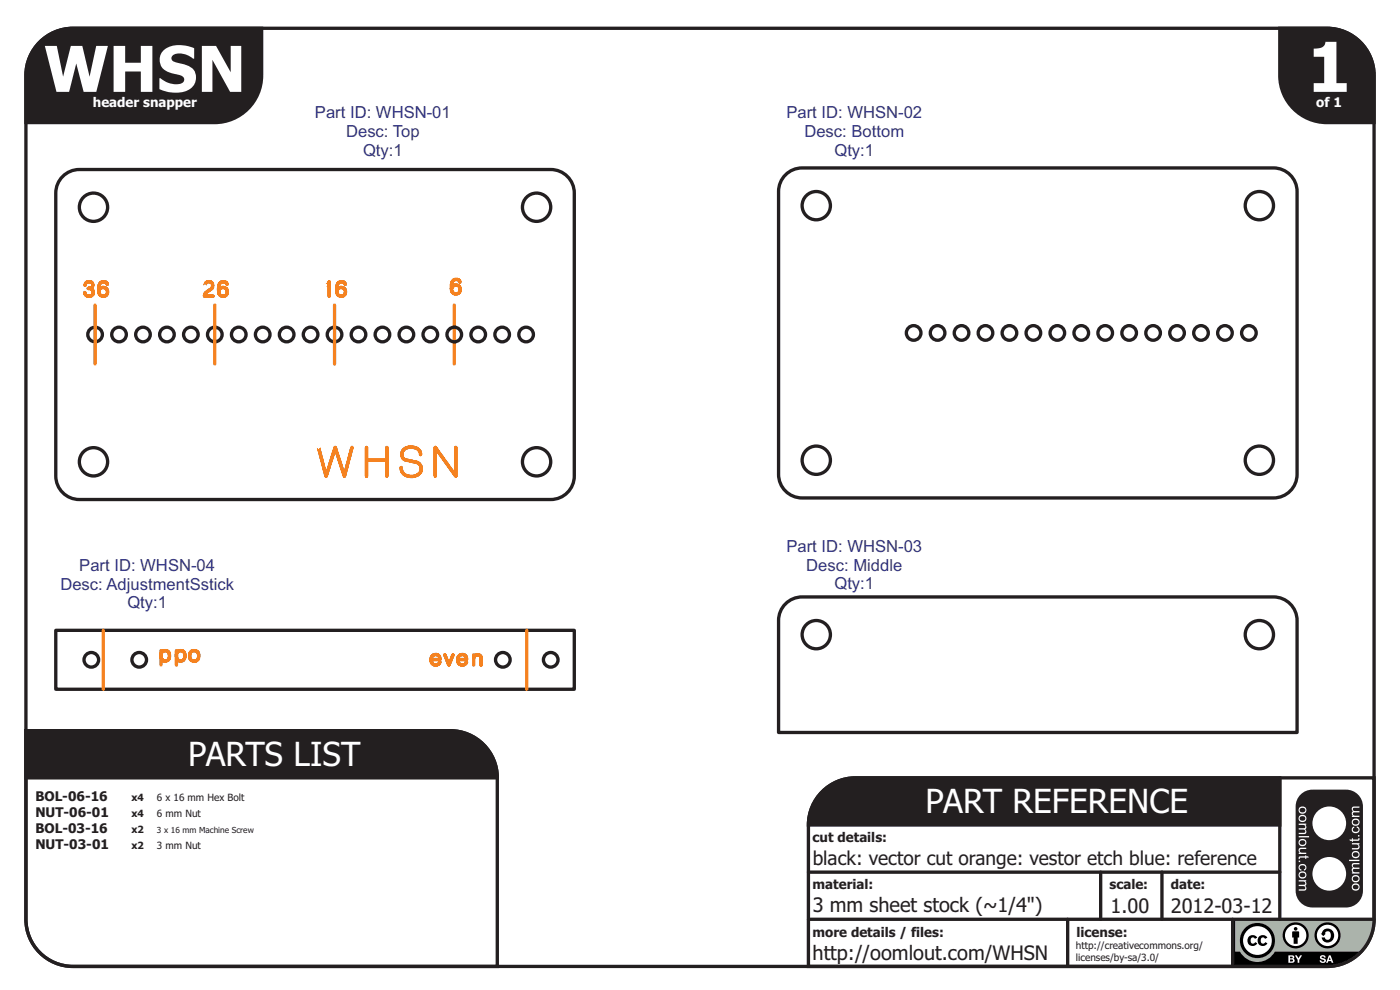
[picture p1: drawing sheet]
<svg xmlns="http://www.w3.org/2000/svg" width="297mm" height="210mm" viewBox="0 0 297 210" stroke-linecap="round" stroke-linejoin="round" font-family="sans-serif">
<path d="M174 168.4a10 10 0 0 1 7.5-3.4h90v10h-100a10 10 0 0 1 2.5-6.6z" fill-rule="evenodd" fill="#231f20" stroke="#231f20" stroke-width=".71" stroke-linecap="butt"/>
<path d="M174 168.4a10 10 0 0 1 7.5-3.4h110v30a10 10 0 0 1-10 10h-110v-30a10 10 0 0 1 2.5-6.6z" fill="none" stroke="#231f20" stroke-width=".71" stroke-linecap="butt"/>
<path d="M262 195.2l.6-.2 28.6 .1a2.71 2.71 0 0 1 0 2.3 10 10 0 0 1-7.1 7.3h-22.2z" fill-rule="evenodd" fill="#abb3ab"/>
<path d="M261.9 195.1l.4-.2h28.8l.4 .2-.1 1.6v-1.3l-.3-.3h-28.8l-.3 .3v6.5h1.1a4.2 4.2 0 0 0 7.4 0h18.3a10 10 0 0 1-5.6 3l-21.4-.1z" fill-rule="evenodd" fill="#000"/>
<circle cx="266.8" cy="199.5" r="3.2" fill="#fff"/>
<path d="M263 199.5a3.8 3.8 0 0 1 7.5 0 3.8 3.8 0 0 1-7.5 0zM263.7 199.5a3.1 3.1 0 0 0 6.1 0 3.1 3.1 0 0 0-6.1 0zM265 198.7l.7-.3a1.04 1.04 0 0 1 1 .5l-.5 .3-.2-.3a.63 .63 0 0 0-.7 .6 .63 .63 0 0 0 .7 .6l.3-.3 .4 .3a1.15 1.15 0 0 1-1.7 .3 1.15 1.15 0 0 1 0-1.7zM267.1 198.7l.8-.3a1.03 1.03 0 0 1 1 .5l-.5 .3-.3-.3a.63 .63 0 0 0-.7 .6 .63 .63 0 0 0 .7 .6l.3-.3 .5 .3a1.15 1.15 0 0 1-1.7 .3 1.15 1.15 0 0 1-.1-1.7z" fill-rule="evenodd" fill="#000"/>
<g fill="#fff">
<path d="M280.1 202.8l.5-.2a.54 .54 0 0 1 .6 .5h-.3a.23 .23 0 0 0-.3-.3 .23 .23 0 0 0-.1 .4 .55 .55 0 0 1 .7 .3 .55 .55 0 0 1-.3 .7 .67 .67 0 0 1-.9-.5h.3a.29 .29 0 0 0 .3 .3 .29 .29 0 0 0 .3-.3 .64 .64 0 0 1-.8-.9z" fill-rule="evenodd"/>
<path d="M281.9 202.6h.4l.6 1.6h-.4l-.1-.3h-.6l-.1 .3h-.4zM282.1 203l-.2 .6h.4z" fill-rule="evenodd"/>
<path d="M273.3 202.6l.9 .1a.37 .37 0 0 1 .4 .2 .37 .37 0 0 1-.2 .5 .45 .45 0 0 1 .2 .5 .45 .45 0 0 1-.5 .3h-.8zM273.7 202.9v.4l.5-.1v-.2zM273.7 203.5v.5l.6-.2-.1-.2z" fill-rule="evenodd"/>
<path d="M274.7 202.6h.4l.4 .7 .3-.7h.4l-.6 1v.6h-.3v-.6z" fill-rule="evenodd"/>
<circle cx="281.6" cy="198.4" r="2.52"/>
</g>
<g fill="#000">
<path d="M280.7 197.4a1.43 1.43 0 0 1 2 .1 1.43 1.43 0 0 1-.1 1.9 1.43 1.43 0 0 1-1.9 .1l-.3-.6h.7a.61 .61 0 0 0 .6 .5 .61 .61 0 0 0 .6-.6 .78 .78 0 0 0-.1-1 .78 .78 0 0 0-1-.1l-.1 .3h.2l-.6 .6-.5-.6h.2z" fill-rule="evenodd"/>
<path d="M278.9 198.4a2.77 2.77 0 0 0 5.5 0 2.77 2.77 0 0 0-5.5 0zM279.4 198.4a2.26 2.26 0 0 1 4.5 0 2.26 2.26 0 0 1-4.5 0z" fill-rule="evenodd"/>
</g>
<circle cx="274.9" cy="198.5" r="2.56" fill="#fff"/>
<g fill="#000">
<path d="M272.1 198.4a2.77 2.77 0 0 0 5.5 0 2.77 2.77 0 0 0-5.5 0zM272.6 198.4a2.26 2.26 0 0 1 4.5 0 2.26 2.26 0 0 1-4.5 0z" fill-rule="evenodd"/>
<path d="M274.2 197.6h1.4v1.3h-.3v1.3h-.9v-1.3h-.3z" fill-rule="evenodd"/>
<circle cx="274.9" cy="197" r=".39"/>
</g>
<path d="M8 9.4a10 10 0 0 1 7.5-3.4h266a10 10 0 0 1 10 10v179a10 10 0 0 1-10 10h-266a10 10 0 0 1-10-10v-179a10 10 0 0 1 2.5-6.6z" fill="none" stroke="#231f20" stroke-width=".71" stroke-linecap="butt"/>
<path d="M275.9 168.5a3.6 3.6 0 0 0-1 2.6v17.8a3.6 3.6 0 0 0 3.5 3.6h7.2a3.6 3.6 0 0 0 3.5-3.6v-17.8a3.6 3.6 0 0 0-3.5-3.6h-7.2a3.6 3.6 0 0 0-2.5 1zM275.5 185.6a.82 .82 0 0 1 1.6 0 .82 .82 0 0 1-1.6 0zM275.7 183.5a.8 .8 0 0 1 1.2-.1 .8 .8 0 0 1-.1 1.2l-.2 .1v-.3a.49 .49 0 0 0 .2-.7 .49 .49 0 0 0-.7-.1 .43 .43 0 0 0-.4 .4 .43 .43 0 0 0 .4 .4v.3a.71 .71 0 0 1-.6-.5 .71 .71 0 0 1 .2-.7zM275.7 179.9l1.4-.1v.3h-.9a.41 .41 0 0 0-.5 .4 .41 .41 0 0 0 .6 .4h.8v.3h-1.6v-.3h.2l-.2-.5zM275.5 178.7a.82 .82 0 0 1 1.6 0 .82 .82 0 0 1-1.6 0zM275.5 173.6a.82 .82 0 0 1 1.6 0 .82 .82 0 0 1-1.6 0zM275.5 171.8a.82 .82 0 0 1 1.6 0 .82 .82 0 0 1-1.6 0zM275.6 181.7l1.3-.1v-.2h.2v.2h.4l.2 .3h-.6v.3h-.2v-.3h-1l-.1 .3h-.3zM275.5 186.7h1.6v.2h-.2a.57 .57 0 0 1 0 1 .53 .53 0 0 1 .3 .6 .53 .53 0 0 1-.6 .4h-1.1v-.2h1a.34 .34 0 0 0 .4-.3 .34 .34 0 0 0-.2-.4h-1.2v-.3h1a.37 .37 0 0 0 .4-.5 .37 .37 0 0 0-.6-.2h-.8zM275.5 182.5h.3v.4h-.3zM275.5 177.3h2.2v.3h-2.2zM275.5 174.7h1.6v.3h-.2a.57 .57 0 0 1 0 .9 .53 .53 0 0 1 .3 .6 .53 .53 0 0 1-.6 .4h-1.1v-.2h1a.34 .34 0 0 0 .4-.3 .34 .34 0 0 0-.2-.4h-1.2v-.3h1a.37 .37 0 0 0 .4-.5 .37 .37 0 0 0-.6-.2h-.8zM275.9 185.3a.54 .54 0 0 0 .4 .8 .54 .54 0 0 0 .5-.8l-.5-.2zM275.9 178.4a.54 .54 0 0 0 .4 .8 .54 .54 0 0 0 .5-.8l-.5-.2zM275.9 173.3a.54 .54 0 0 0 .4 .8 .54 .54 0 0 0 .5-.8l-.5-.2zM275.9 171.5a.54 .54 0 0 0 .4 .8 .54 .54 0 0 0 .5-.8l-.5-.1zM278.4 185.4a3.6 3.6 0 0 1 7.2 0 3.6 3.6 0 0 1-7.2 0zM278.4 174.6a3.6 3.6 0 0 1 7.2 0 3.6 3.6 0 0 1-7.2 0zM286.2 182.4h2.2v.3h-2.2zM286.2 178.1h.6v-.3h.2v.3h1l.1-.3h.3a.41 .41 0 0 1 0 .4 .41 .41 0 0 1-.5 .2h-.9v.2h-.2v-.2h-.4zM286.8 188.2a.82 .82 0 0 1 1.6 0 .82 .82 0 0 1-1.6 0zM286.8 186.4a.82 .82 0 0 1 1.6 0 .82 .82 0 0 1-1.6 0zM286.9 183.2l1.5-.1v.2h-1a.34 .34 0 0 0-.4 .3 .34 .34 0 0 0 .3 .4h1.1v.3h-1a.37 .37 0 0 0-.4 .5 .37 .37 0 0 0 .6 .2h.8v.3h-1.6v-.3h.2a.57 .57 0 0 1 0-.9l-.2-.3zM286.8 181.3a.82 .82 0 0 1 1.6 0 .82 .82 0 0 1-1.6 0zM287 175.4l.3-.1v.3a.49 .49 0 0 0-.2 .7 .49 .49 0 0 0 .7 .1 .43 .43 0 0 0 .4-.4 .43 .43 0 0 0-.4-.4v-.3a.79 .79 0 0 1 .5 1 .79 .79 0 0 1-1 .5 .79 .79 0 0 1-.5-1zM286.8 174.4a.82 .82 0 0 1 1.6 0 .82 .82 0 0 1-1.6 0zM286.9 171.2l1.5-.1v.2h-1a.34 .34 0 0 0-.4 .3 .34 .34 0 0 0 .3 .4h1.1v.3h-1a.37 .37 0 0 0-.4 .5 .37 .37 0 0 0 .6 .2h.8v.3h-1.6v-.2h.2a.57 .57 0 0 1 0-1l-.2-.3zM286.8 178.8h1.6v.3h-.2a.58 .58 0 0 1 .2 .7 .58 .58 0 0 1-.6 .4h-1v-.3h.9a.41 .41 0 0 0 .5-.4 .41 .41 0 0 0-.5-.4h-.9zM287.1 187.8a.54 .54 0 0 0 .5 .8 .54 .54 0 0 0 .5-.8l-.5-.1zM287.1 186a.54 .54 0 0 0 .5 .9 .54 .54 0 0 0 .5-.9l-.5-.1zM287.1 180.9a.54 .54 0 0 0 .5 .9 .54 .54 0 0 0 .5-.9l-.5-.1zM287.1 174.1a.54 .54 0 0 0 .5 .8 .54 .54 0 0 0 .5-.8l-.5-.2zM288.1 177.1h.3v.4h-.3z" fill-rule="evenodd" fill="#231f20"/>
<g fill="none" stroke="#231f20" stroke-width=".71">
<path d="M13 37.7a5 5 0 0 1 3.8-1.7h100a5 5 0 0 1 5 5v60a5 5 0 0 1-5 5h-100a5 5 0 0 1-5-5v-60a5 5 0 0 1 1.2-3.3zM166.3 37.4a5 5 0 0 1 3.9-1.8h100a5 5 0 0 1 5 5v60a5 5 0 0 1-5 5h-100a5 5 0 0 1-5-5v-60a5 5 0 0 1 1.1-3.2zM11.8 133.7h110v12.5h-110zM166.9 127.8a5 5 0 0 1 3.3-1.2h100a5 5 0 0 1 5 5v23.8h-110v-23.8a5 5 0 0 1 1.7-3.8zM271.5 165v30M171.5 195h120M171.5 185h100M226.5 195v10M233.5 185v10M246.5 185v10M261.5 195v10"/>
<circle cx="19.8" cy="44" r="3"/>
<circle cx="113.8" cy="44" r="3"/>
<circle cx="173.2" cy="43.6" r="3"/>
<circle cx="267.2" cy="43.6" r="3"/>
<circle cx="20.2" cy="71" r="1.55"/>
<circle cx="25.3" cy="71" r="1.55"/>
<circle cx="30.3" cy="71" r="1.55"/>
<circle cx="35.4" cy="71" r="1.55"/>
<circle cx="40.5" cy="71" r="1.55"/>
<circle cx="45.6" cy="71" r="1.55"/>
<circle cx="50.7" cy="71" r="1.55"/>
<circle cx="55.7" cy="71" r="1.55"/>
<circle cx="60.8" cy="71" r="1.55"/>
<circle cx="65.9" cy="71" r="1.55"/>
<circle cx="71" cy="71" r="1.55"/>
<circle cx="76.1" cy="71" r="1.55"/>
<circle cx="81.1" cy="71" r="1.55"/>
<circle cx="86.2" cy="71" r="1.55"/>
<circle cx="91.3" cy="71" r="1.55"/>
<circle cx="96.4" cy="71" r="1.55"/>
<circle cx="101.5" cy="71" r="1.55"/>
<circle cx="106.5" cy="71" r="1.55"/>
<circle cx="111.6" cy="71" r="1.55"/>
<circle cx="193.8" cy="70.6" r="1.55"/>
<circle cx="198.9" cy="70.6" r="1.55"/>
<circle cx="204" cy="70.6" r="1.55"/>
<circle cx="209.1" cy="70.6" r="1.55"/>
<circle cx="214.1" cy="70.6" r="1.55"/>
<circle cx="219.2" cy="70.6" r="1.55"/>
<circle cx="224.3" cy="70.6" r="1.55"/>
<circle cx="229.4" cy="70.6" r="1.55"/>
<circle cx="234.5" cy="70.6" r="1.55"/>
<circle cx="239.5" cy="70.6" r="1.55"/>
<circle cx="244.6" cy="70.6" r="1.55"/>
<circle cx="249.7" cy="70.6" r="1.55"/>
<circle cx="254.8" cy="70.6" r="1.55"/>
<circle cx="259.9" cy="70.6" r="1.55"/>
<circle cx="264.9" cy="70.6" r="1.55"/>
<circle cx="19.8" cy="98" r="3"/>
<circle cx="113.8" cy="98" r="3"/>
<circle cx="173.2" cy="97.6" r="3"/>
<circle cx="267.2" cy="97.6" r="3"/>
<circle cx="19.4" cy="140" r="1.55"/>
<circle cx="29.5" cy="140" r="1.55"/>
<circle cx="106.7" cy="140" r="1.55"/>
<circle cx="116.8" cy="140" r="1.55"/>
<circle cx="173.2" cy="134.6" r="3"/>
<circle cx="267.2" cy="134.6" r="3"/>
</g>
<g fill="#231f20" stroke="#231f20" stroke-width=".71" stroke-linecap="butt">
<path d="M8 9.4a10 10 0 0 1 7.5-3.4h40v10a10 10 0 0 1-10 10h-40v-10a10 10 0 0 1 2.5-6.6z" fill-rule="evenodd"/>
<path d="M5.5 155h90a10 10 0 0 1 10 10h-100z" fill-rule="evenodd"/>
<path d="M271.5 6h10a10 10 0 0 1 10 10v10h-10a10 10 0 0 1-10-10z" fill-rule="evenodd"/>
</g>
<path d="M5.5 155h90a10 10 0 0 1 10 10v40h-90a10 10 0 0 1-10-10z" fill="none" stroke="#231f20" stroke-width=".71" stroke-linecap="butt"/>
<path d="M20.2 64.7v12.5M45.6 64.7v12.5M71 64.7v12.5M96.4 64.7v12.5M21.9 133.7v12.5M111.8 133.7v12.5" fill="none" stroke="#f58220" stroke-width=".71"/>
<text font-size="14.6" fill="#fff" x="277.3" y="19.5">1</text>
<text font-size="13.4" fill="#fff" x="9.3" y="19.5">WHSN</text>
<text font-size="8.5" fill="#f58220" x="66.7" y="101">WHSN</text>
<g font-size="7.1" fill="#fff">
<text x="39.9" y="162.5">PARTS LIST</text>
<text x="196.3" y="172.5">PART REFERENCE</text>
</g>
<g font-size="4.2" fill="#f58220">
<text x="17.5" y="62.8">36</text>
<text x="42.9" y="62.8">26</text>
<text x="68.7" y="62.8">16</text>
<text x="95.1" y="62.3">6</text>
<text x="42.6" y="138" transform="rotate(-180 42.6 138)">odd</text>
<text x="91" y="141.1">even</text>
</g>
<g font-size="4.2" fill="#231f20">
<text x="172.4" y="193.6">3 mm sheet stock (~1/4&quot;)</text>
<text x="235.6" y="193.6">1.00</text>
<text x="248.4" y="193.7">2012-03-12</text>
<text x="172.4" y="203.7">http://oomlout.com/WHSN</text>
</g>
<text font-size="4.1" fill="#231f20" x="172.4" y="183.6">black: vector cut orange: vestor etch blue: reference</text>
<g font-size="3.5" fill="#2e3092">
<text x="66.8" y="25.1">Part ID: WHSN-01</text>
<text x="73.4" y="29.1">Desc: Top</text>
<text x="166.8" y="25.1">Part ID: WHSN-02</text>
<text x="170.6" y="29.1">Desc: Bottom</text>
<text x="77" y="33">Qty:1</text>
<text x="177" y="33">Qty:1</text>
<text x="166.8" y="117.1">Part ID: WHSN-03</text>
<text x="12.8" y="125.1">Desc: AdjustmentSstick</text>
<text x="16.8" y="121.1">Part ID: WHSN-04</text>
<text x="171" y="121.1">Desc: Middle</text>
<text x="177" y="125">Qty:1</text>
<text x="27" y="129">Qty:1</text>
</g>
<g font-size="2.8" fill="#fff">
<text x="19.7" y="22.7">header snapper</text>
<text x="279.2" y="22.7">of 1</text>
</g>
<g font-size="2.8" fill="#231f20">
<text x="7.5" y="169.9">BOL-06-16</text>
<text x="7.5" y="173.3">NUT-06-01</text>
<text x="7.5" y="176.8">BOL-03-16</text>
<text x="172.4" y="178.7">cut details:</text>
<text x="7.5" y="180.2">NUT-03-01</text>
<text x="172.4" y="188.7">material:</text>
<text x="235.4" y="188.7">scale:</text>
<text x="248.4" y="188.7">date:</text>
<text x="172.4" y="198.7">more details / files:</text>
<text x="228.4" y="198.7">license:</text>
</g>
<g font-size="2.1" fill="#231f20">
<text x="27.9" y="169.9">x4</text>
<text x="27.9" y="173.3">x4</text>
<text x="33.3" y="169.9">6 x 16 mm Hex Bolt</text>
<text x="33.3" y="173.3">6 mm Nut</text>
<text x="27.9" y="176.8">x2</text>
<text x="27.9" y="180.2">x2</text>
<text x="33.3" y="180.2">3 mm Nut</text>
<text x="228.3" y="203.8">licenses/by-sa/3.0/</text>
<text x="228.3" y="201.3">http://creativecommons.org/</text>
</g>
<text font-size="1.8" fill="#231f20" x="33.3" y="176.8">3 x 16 mm Machine Screw</text>
</svg>
